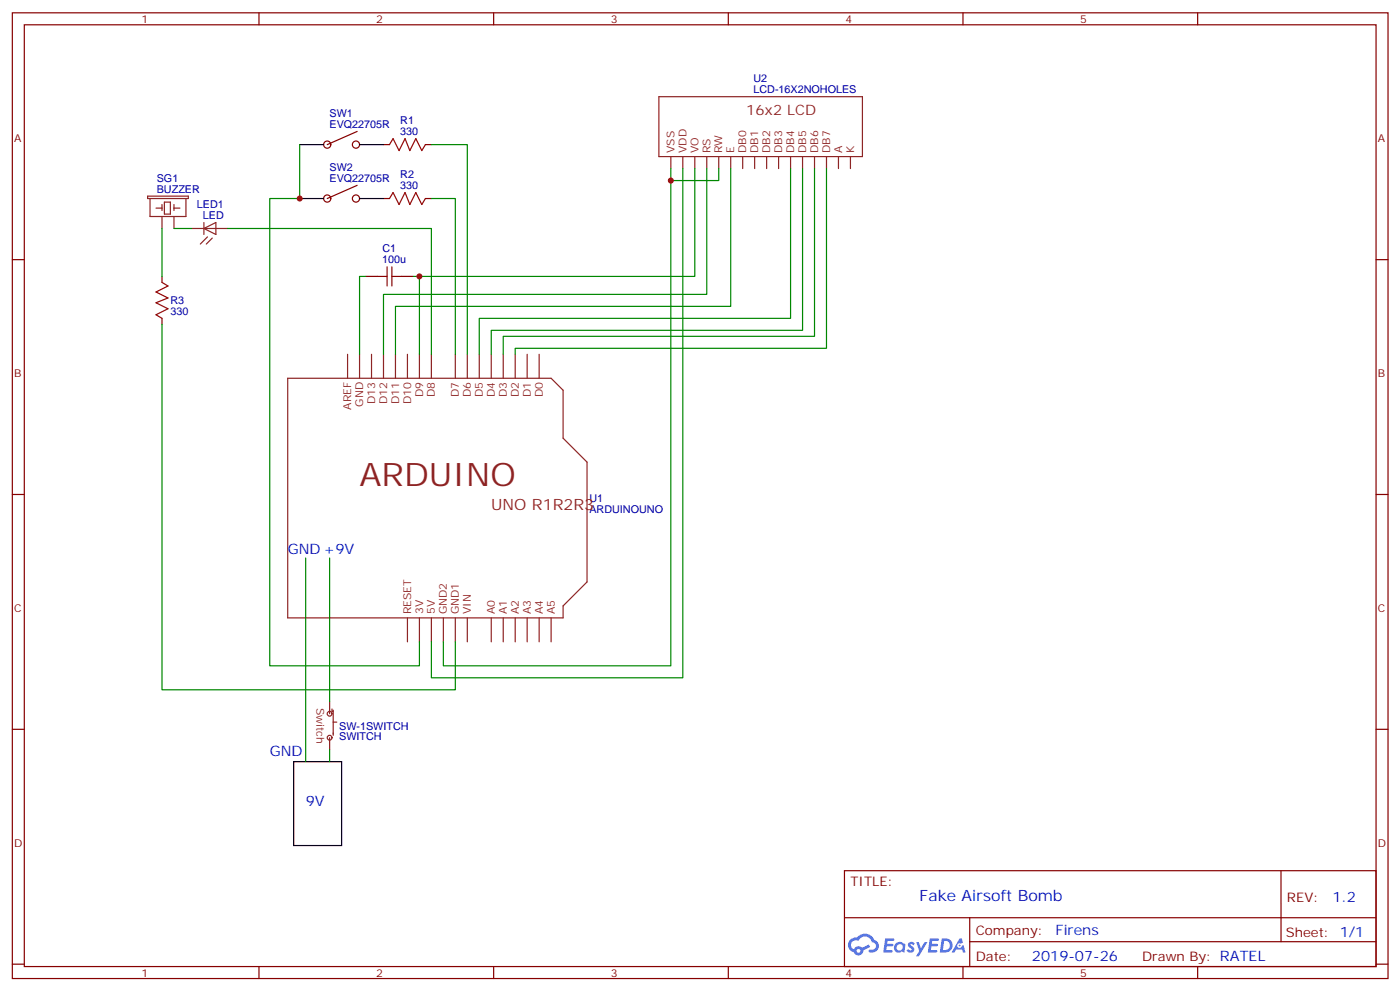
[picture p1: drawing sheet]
<svg xmlns="http://www.w3.org/2000/svg" width="413mm" height="292mm" viewBox="0 0 413 292" stroke-linecap="round" stroke-linejoin="round" font-family="sans-serif">
<path d="M86.5 224.3h14.1v24.7h-14.1z" fill="none" stroke="#000" stroke-width=".35"/>
<g fill="none" stroke="#870000" stroke-width=".35">
<path d="M3.6 3.8h405.4v284.3h-405.4zM7.2 7.3h398.2v277.3h-398.2zM76.3 3.8v3.5M145.5 3.8v3.5M214.6 3.8v3.5M283.7 3.8v3.5M352.9 3.8v3.5M3.6 76.4h3.6M405.4 76.4h3.6M3.6 145.6h3.6M405.4 145.6h3.6M3.6 214.7h3.6"/>
<path d="M405.4 214.7h3.6M248.8 256.4h156.6v28.2h-156.6zM377.4 256.4v20.9M248.8 270.2h156.5M285.7 277.3h119.6M285.7 270.2v14.1M3.6 283.9h3.6M76.3 284.6v3.5M145.5 284.6v3.5M214.6 284.6v3.5M283.7 284.6v3.5M352.9 284.6v3.5"/>
<path d="M405.4 283.9h3.6"/>
</g>
<g fill="#5487ff">
<path d="M267.8 277.5a1.22 1.22 0 0 1 1.7 .3l-.4 .6a.47 .47 0 0 0-.3-.4 .47 .47 0 0 0-.5 .2l.2 .2a1.14 1.14 0 0 1 .7 1.7 1.14 1.14 0 0 1-1.9 0l-.2-.2 .5-.5 .7 .4a.29 .29 0 0 0 .4-.2 .29 .29 0 0 0-.3-.4 1.04 1.04 0 0 1-.6-1.7z"/>
<path d="M260.8 276.3h2.4l.3 .2-.1 .5h-1.9l-.1 .9h1.5l.4 .4-.4 .3h-1.6l-.2 1.1 1.8 .1 .1 .3-.1 .3h-2.7z"/>
<path d="M274 276.3h2.3l.3 .2-.1 .5h-1.8l-.1 .9h1.5l.3 .4-.4 .3h-1.6l-.1 1.1 1.7 .1 .2 .3-.2 .3h-2.6z"/>
<path d="M282.7 276.3h.7l.3 1.2-.6 .4a.69 .69 0 0 0-1 .2 .69 .69 0 0 0 .5 1 .69 .69 0 0 0 .8-.6l.5-.3 .6 2.2h-.8l-.2-.8h-1.8l-.5 .8h-.8z"/>
<path d="M269.9 277.4h.8l.6 1.8 1.1-1.8h.9l-2.6 4.2h-.8l.9-1.6z"/>
<path d="M277.5 276.3l-.6 4.1h1.3a2.11 2.11 0 0 0 2.5-2.1 2.11 2.11 0 0 0-2.5-2zM278.2 277a1.39 1.39 0 0 1 1.7 1.4 1.39 1.39 0 0 1-1.8 1.3h-.3z"/>
<path d="M263.8 277.9a1.54 1.54 0 0 0-.1 2.2 1.54 1.54 0 0 0 2.2 .1l.6 .2 .3-2.3-.2-.2h-.4a1.49 1.49 0 0 0-2.4 0zM264.1 278.9a.94 .94 0 0 1 1.8 0 .94 .94 0 0 1-1.8 0z"/>
<path d="M250.5 276.7a2.18 2.18 0 0 0 1.1 3.7 1.44 1.44 0 0 0 1.6 .9 1.44 1.44 0 0 0 1.2-1.5l2-1-.5-.7-1.9 .9a1.47 1.47 0 0 0-2.4 .5 1.39 1.39 0 0 1-.7-2 1.39 1.39 0 0 1 2-.4 2.12 2.12 0 0 1 2.2-1.3 2.12 2.12 0 0 1 1.9 1.7 1.14 1.14 0 0 1 1.1 1.4 1.14 1.14 0 0 1-1.7 .7 .43 .43 0 0 0-.5 .4 .43 .43 0 0 0 .4 .5 1.98 1.98 0 0 0 2.5-1.3 1.98 1.98 0 0 0-1.2-2.5 3.1 3.1 0 0 0-5.3-.7l-.9 .1zM252.4 280a.55 .55 0 0 1 1.1 0 .55 .55 0 0 1-1.1 0z"/>
<circle cx="282.7" cy="278.4" r=".26"/>
</g>
<g fill="none" stroke="#8c2424" stroke-width=".35">
<path d="M194.1 28.5h60v17.6h-60zM43.5 57.7h12v.8h-12zM44.2 58.5v5.2h10.6v-5.2M48.4 59.5h1.8v3.5h-1.8zM197.7 46.1v3.5M201.2 46.1v3.5M204.7 46.1v3.5M208.2 46.1v3.5M211.8 46.1v3.5M215.3 46.1v3.5M218.8 46.1v3.5M222.4 46.1v3.5"/>
<path d="M225.9 46.1v3.5M229.4 46.1v3.5M232.9 46.1v3.5M236.5 46.1v3.5M240 46.1v3.5M243.5 46.1v3.5M247.1 46.1v3.5M250.6 46.1v3.5M46 61.3h1.7M47.7 60.2v1.8M47.7 63.7v3.6M51.3 61.3h1.7"/>
<path d="M51.3 60.2v1.8M51.3 63.7v3.6M56.6 67.3h10.5M60.1 67.3l3.5-1.8v3.5zM60.1 65.5v3.5M61.1 69.7l-2.1 2.2M62.5 70.1l-1.7 1.8M84.8 111.4h77.6l3.5 3.5v14.1l7.1 7.1v35.2l-7.1 7.1v3.5h-81.1zM102.4 104.3v7.1M105.9 104.3v7.1M109.5 104.3v7.1M113 104.3v7.1"/>
<path d="M116.5 104.3v7.1M120.1 104.3v7.1M123.6 104.3v7.1M127.1 104.3v7.1M134.2 104.3v7.1M137.7 104.3v7.1M141.2 104.3v7.1M144.7 104.3v7.1M148.3 104.3v7.1M151.8 104.3v7.1M155.3 104.3v7.1M158.9 104.3v7.1"/>
<path d="M120.1 181.9v7.1M123.6 181.9v7.1M127.1 181.9v7.1M130.6 181.9v7.1M134.2 181.9v7.1M137.7 181.9v7.1M144.7 181.9v7.1M148.3 181.9v7.1M151.8 181.9v7.1M155.3 181.9v7.1M158.9 181.9v7.1M162.4 181.9v7.1"/>
<path d="M97.1 206.6v3.5M97.1 217.2v3.5M97.8 208.7v.7h.4M98.2 209.1v7.4M98.2 212.6h1"/>
<circle cx="97.1" cy="210.1" r=".71"/>
<circle cx="97.1" cy="217.2" r=".71"/>
</g>
<path d="M114.8 42.6l1-1.8 1.8 3.5 1.7-3.5 1.5 3.5 1.7-3.5 1.8 3.5 1-1.7M114.8 58.5l1-1.8 1.8 3.5 1.7-3.5 1.5 3.5 1.7-3.5 1.8 3.5 1-1.7M114.1 78.6v5.6M115.5 78.6v5.6M47.7 83.1l1.8 1.1-3.5 1.8 3.5 1.7-3.5 1.4 3.5 1.8-3.5 1.8 1.7 1M111.2 81.4h2.9M115.5 81.4h2.8" fill="none" stroke="#a10000" stroke-width=".35"/>
<g fill="none" stroke="#870000" stroke-width=".35">
<path d="M105.2 38.7l-8.8 3.9M105.2 54.6l-8.8 3.9M113 42.6h1.8M113 58.5h1.8M125.3 42.6h1.8M125.3 58.5h1.8M47.7 81.4v1.7M47.7 93.7v1.8M107.7 81.4h3.5M118.3 81.4h3.5"/>
<circle cx="96.4" cy="58.5" r="1.06"/>
<circle cx="96.4" cy="42.6" r="1.06"/>
<circle cx="104.9" cy="58.5" r="1.06"/>
<circle cx="104.9" cy="42.6" r="1.06"/>
</g>
<path d="M88.3 42.6h7.1M88.3 58.5h7.1M105.9 42.6h7.1M105.9 58.5h7.1" fill="none" stroke="#000" stroke-width=".35"/>
<g fill="none" stroke="#008700" stroke-width=".35">
<path d="M88.3 42.6v15.9h-8.8v137.5h44.1v-7M127.1 58.5h7.1v45.8M127.1 42.6h10.6v61.7M197.7 49.6v3.6h14.1v-3.6M197.7 53.2v142.8h-67.1v-7M201.2 49.6v150h-74.1v-10.6M204.7 49.6v31.8h-81.1M208.2 49.6v37.1h-95.2v17.6M215.3 49.6v40.6h-98.8v14.1M232.9 49.6v44.1h-91.7v10.6M236.5 49.6v47.7h-91.8v7M240 49.6v49.4h-91.7v5.3"/>
<path d="M243.5 49.6v53h-91.7v1.7M47.7 67.3v14.1M51.3 67.3h5.3M67.1 67.3h60v37M47.7 95.5v107.6h86.5v-14.1M107.7 81.4h-1.8v22.9M121.8 81.4h1.8v22.9M90.1 164.3v60M97.1 164.3v42.3M97.1 220.7v3.6"/>
</g>
<g fill="#c00">
<circle cx="123.6" cy="81.4" r=".88"/>
<circle cx="197.7" cy="53.2" r=".88"/>
<circle cx="88.3" cy="58.5" r=".88"/>
</g>
<text font-size="9.5" fill="#8d2323" x="105.9" y="143.1">ARDUINO</text>
<text font-size="4.6" fill="#8d2323" x="144.7" y="150.2">UNO R1R2R3</text>
<text font-size="4.6" fill="#00f" x="270.9" y="265.4">Fake Airsoft Bomb</text>
<text font-size="4.2" fill="#8d2323" x="219.9" y="33.8">16x2 LCD</text>
<g font-size="4.2" fill="#00f">
<text x="84.8" y="163.2">GND +9V</text>
<text x="79.5" y="222.5">GND</text>
<text x="90.1" y="237.3">9V</text>
<text x="392.6" y="265.6">1.2</text>
<text x="311" y="275.2">Firens</text>
<text x="304.1" y="283">2019-07-26</text>
</g>
<g font-size="3.9" fill="#800">
<text x="250.6" y="260.9">TITLE:</text>
<text x="379.2" y="265.6">REV:</text>
<text x="287.5" y="275.1">Company:</text>
<text x="378.9" y="275.8">Sheet: 1/1</text>
<text x="287.5" y="282.8">Date:</text>
<text x="336.5" y="282.9">Drawn By: RATEL</text>
</g>
<g font-size="3.2" fill="#800">
<text x="41.7" y="6.8">1</text>
<text x="110.9" y="6.8">2</text>
<text x="180" y="6.8">3</text>
<text x="249.2" y="6.8">4</text>
<text x="318.3" y="6.8">5</text>
<text x="4.2" y="41.9">A</text>
<text x="406" y="41.9">A</text>
<text x="4.2" y="111">B</text>
<text x="406" y="111">B</text>
<text x="4.2" y="180.2">C</text>
<text x="406" y="180.2">C</text>
<text x="4.2" y="249.3">D</text>
<text x="406" y="249.3">D</text>
<text x="41.7" y="287.6">1</text>
<text x="110.9" y="287.6">2</text>
<text x="180" y="287.6">3</text>
<text x="249.2" y="287.6">4</text>
<text x="318.3" y="287.6">5</text>
</g>
<g font-size="3.2" fill="#000080">
<text x="222" y="27.4">LCD-16X2NOHOLES</text>
<text x="222" y="24.2">U2</text>
<text x="97.1" y="34.4">SW1</text>
<text x="97.1" y="37.6">EVQ22705R</text>
<text x="117.9" y="39.8">330</text>
<text x="117.9" y="36.6">R1</text>
<text x="46.2" y="53.5">SG1</text>
<text x="97.1" y="53.5">EVQ22705R</text>
<text x="97.1" y="50.3">SW2</text>
<text x="117.9" y="52.5">R2</text>
<text x="46.2" y="56.7">BUZZER</text>
<text x="117.9" y="55.6">330</text>
<text x="58" y="61.3">LED1</text>
<text x="59.8" y="64.5">LED</text>
<text x="112.7" y="77.5">100u</text>
<text x="112.7" y="74.3">C1</text>
<text x="50.2" y="89.6">R3</text>
<text x="50.2" y="92.8">330</text>
<text x="173.7" y="147.8">U1</text>
<text x="173.7" y="151">ARDUINOUNO</text>
<text x="99.9" y="214.8">SW-1SWITCH</text>
<text x="99.9" y="218">SWITCH</text>
</g>
<g font-size="3.2" fill="#8d2323">
<text x="198.7" y="45" transform="rotate(-90 198.7 45)">VSS</text>
<text x="202.2" y="45" transform="rotate(-90 202.2 45)">VDD</text>
<text x="205.8" y="45" transform="rotate(-90 205.8 45)">VO</text>
<text x="209.3" y="45" transform="rotate(-90 209.3 45)">RS</text>
<text x="212.8" y="45" transform="rotate(-90 212.8 45)">RW</text>
<text x="216.4" y="45" transform="rotate(-90 216.4 45)">E</text>
<text x="219.9" y="45" transform="rotate(-90 219.9 45)">DB0</text>
<text x="223.4" y="45" transform="rotate(-90 223.4 45)">DB1</text>
<text x="226.9" y="45" transform="rotate(-90 226.9 45)">DB2</text>
<text x="230.5" y="45" transform="rotate(-90 230.5 45)">DB3</text>
<text x="234" y="45" transform="rotate(-90 234 45)">DB4</text>
<text x="237.5" y="45" transform="rotate(-90 237.5 45)">DB5</text>
<text x="241.1" y="45" transform="rotate(-90 241.1 45)">DB6</text>
<text x="244.6" y="45" transform="rotate(-90 244.6 45)">DB7</text>
<text x="248.1" y="45" transform="rotate(-90 248.1 45)">A</text>
<text x="251.6" y="45" transform="rotate(-90 251.6 45)">K</text>
<text x="107" y="119.7" transform="rotate(-90 107 119.7)">GND</text>
<text x="110.5" y="118.9" transform="rotate(-90 110.5 118.9)">D13</text>
<text x="114.1" y="118.9" transform="rotate(-90 114.1 118.9)">D12</text>
<text x="117.6" y="118.9" transform="rotate(-90 117.6 118.9)">D11</text>
<text x="121.1" y="118.9" transform="rotate(-90 121.1 118.9)">D10</text>
<text x="124.6" y="116.9" transform="rotate(-90 124.6 116.9)">D9</text>
<text x="128.2" y="116.9" transform="rotate(-90 128.2 116.9)">D8</text>
<text x="135.2" y="116.9" transform="rotate(-90 135.2 116.9)">D7</text>
<text x="138.7" y="116.9" transform="rotate(-90 138.7 116.9)">D6</text>
<text x="142.3" y="116.9" transform="rotate(-90 142.3 116.9)">D5</text>
<text x="145.8" y="116.9" transform="rotate(-90 145.8 116.9)">D4</text>
<text x="149.3" y="116.9" transform="rotate(-90 149.3 116.9)">D3</text>
<text x="152.9" y="116.9" transform="rotate(-90 152.9 116.9)">D2</text>
<text x="156.4" y="116.9" transform="rotate(-90 156.4 116.9)">D1</text>
<text x="159.9" y="116.9" transform="rotate(-90 159.9 116.9)">D0</text>
<text x="103.5" y="120.6" transform="rotate(-90 103.5 120.6)">AREF</text>
<text x="121.1" y="180.9" transform="rotate(-90 121.1 180.9)">RESET</text>
<text x="124.6" y="180.9" transform="rotate(-90 124.6 180.9)">3V</text>
<text x="128.2" y="180.9" transform="rotate(-90 128.2 180.9)">5V</text>
<text x="131.7" y="180.9" transform="rotate(-90 131.7 180.9)">GND2</text>
<text x="135.2" y="180.9" transform="rotate(-90 135.2 180.9)">GND1</text>
<text x="138.7" y="180.9" transform="rotate(-90 138.7 180.9)">VIN</text>
<text x="145.8" y="180.9" transform="rotate(-90 145.8 180.9)">A0</text>
<text x="149.3" y="180.9" transform="rotate(-90 149.3 180.9)">A1</text>
<text x="152.9" y="180.9" transform="rotate(-90 152.9 180.9)">A2</text>
<text x="156.4" y="180.9" transform="rotate(-90 156.4 180.9)">A3</text>
<text x="159.9" y="180.9" transform="rotate(-90 159.9 180.9)">A4</text>
<text x="163.4" y="180.9" transform="rotate(-90 163.4 180.9)">A5</text>
<text x="93.2" y="208.4" transform="rotate(90 93.2 208.4)">Switch</text>
</g>
</svg>
